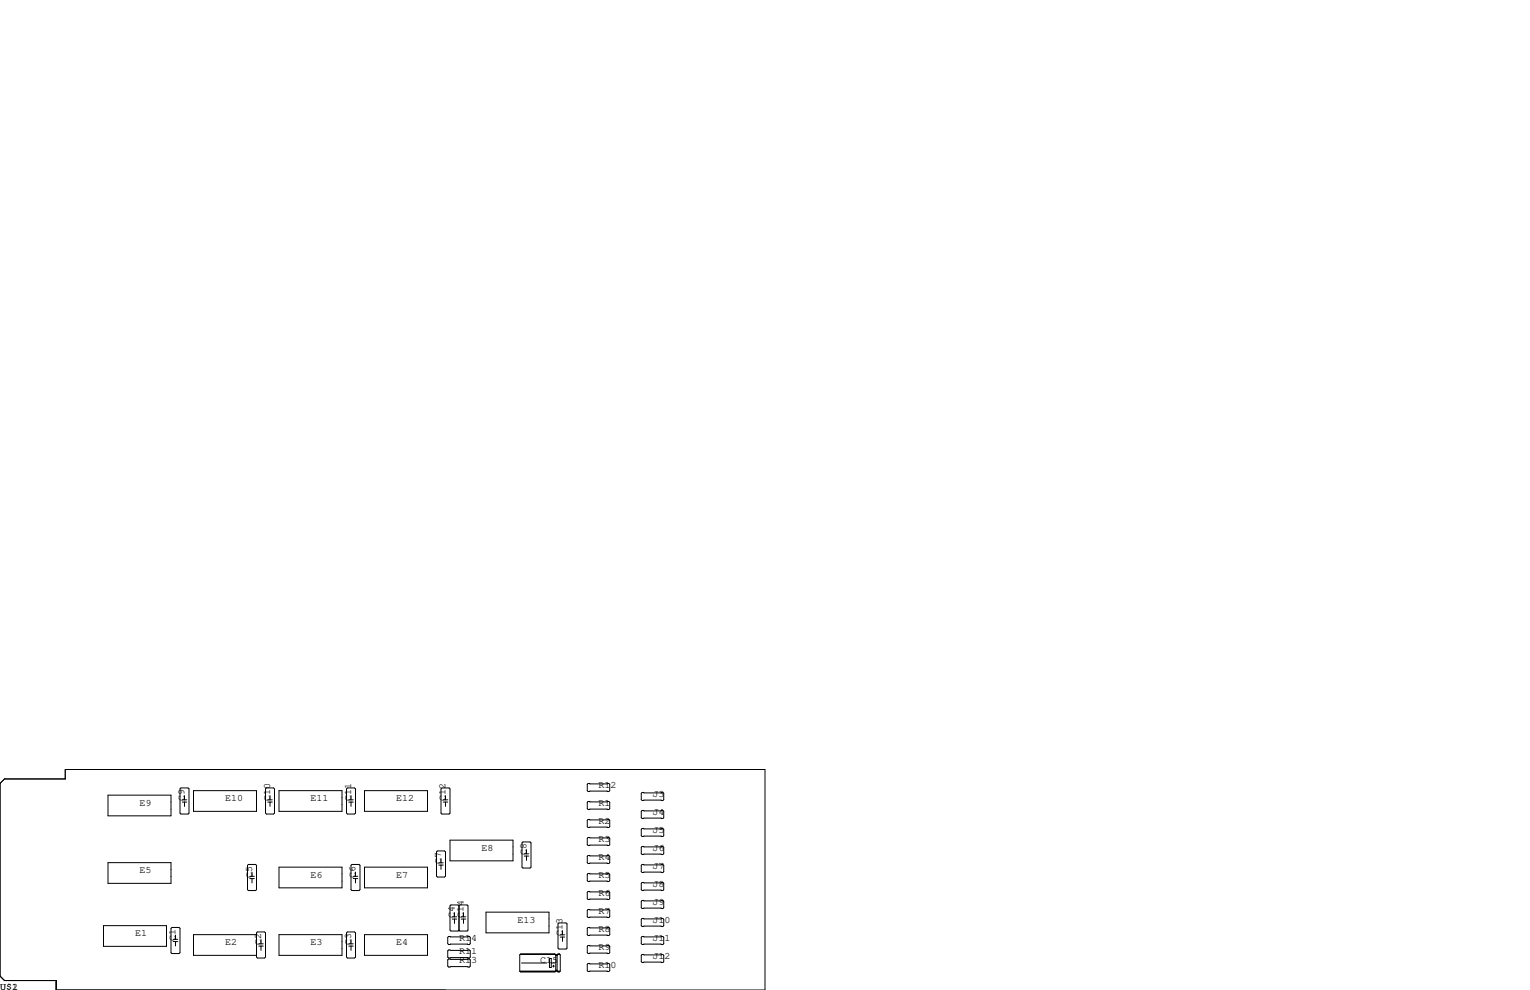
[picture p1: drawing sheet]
<svg xmlns="http://www.w3.org/2000/svg" width="432mm" height="279mm" viewBox="0 0 432 279" stroke-linecap="round" stroke-linejoin="round" font-family="sans-serif">
<g fill="none" stroke="#000" stroke-width=".28">
<path d="M0 221.1l1.3-1.3h17.1v-2.6h197.5v62.2h-200v-2.7h-14.6l-1.3-1.2zM30.5 224.4h17.8v5.9h-17.8zM51.1 222.4h2l.2 .2v6.9l-.2 .2h-2l-.3-.2v-6.9zM51.4 226.4h1.3M51.4 225.7h1.3M52.1 224.5v1.2M52.1 226.4v1.2M54.6 223.1h17.8v5.9h-17.8zM75.2 222.4h2l.3 .2v6.9l-.3 .2h-2l-.3-.2v-6.9zM75.6 226.4h1.2M75.6 225.7h1.2M76.2 224.5v1.2"/>
<path d="M76.2 226.4v1.2M78.7 223.1h17.8v5.9h-17.8zM98 222.4h2.1l.2 .2v6.9l-.2 .2h-2.1l-.2-.2v-6.9zM98.4 226.4h1.3M98.4 225.7h1.3M99.1 224.5v1.2M99.1 226.4v1.2M102.9 223.1h17.8v5.9h-17.8zM124.7 222.4h2l.3 .2v6.9l-.3 .2h-2l-.2-.2v-6.9zM125.1 226.4h1.3M125.1 225.7h1.3M125.7 224.5v1.2"/>
<path d="M125.7 226.4v1.2M127 237.1h17.8v5.9h-17.8zM147.3 237.9l.3-.3h2l.3 .3v6.8l-.3 .3h-2l-.3-.3zM148.6 239.8v1.2M165.7 221.4l.3-.3h5.8l.3 .3v1.7l-.3 .3h-5.8l-.3-.3zM165.7 226.4l.3-.2h5.8l.3 .2v1.8l-.3 .3h-5.8l-.3-.3zM165.7 231.5l.3-.2h5.8l.3 .2v1.8l-.3 .3h-5.8l-.3-.3zM165.7 236.6l.3-.3h5.8l.3 .3v1.8l-.3 .2h-5.8l-.3-.2zM181 223.9l.2-.3h5.9l.2 .3v1.8l-.2 .2h-5.9l-.2-.2zM181 229l.2-.3h5.9l.2 .3v1.8l-.2 .2h-5.9l-.2-.2zM181 234.1l.2-.3h5.9l.2 .3v1.7l-.2 .3h-5.9l-.2-.3zM181 239.1l.2-.2h5.9l.2 .2v1.8l-.2 .3h-5.9l-.2-.3z"/>
<path d="M30.5 243.5h17.8v5.8h-17.8zM70.1 244h2l.3 .2v6.9l-.3 .2h-2l-.2-.2v-6.9zM70.5 248h1.3M70.5 247.3h1.3M71.1 246.1v1.2M71.1 248v1.2M78.7 244.7h17.8v5.9h-17.8zM99.3 244h2l.3 .2v6.9l-.3 .2h-2l-.2-.2v-6.9zM99.7 248h1.3M99.7 247.3h1.3M100.3 246.1v1.2M100.3 248v1.2"/>
<path d="M102.9 244.7h17.8v5.9h-17.8zM123.4 240.2h2.1l.2 .2v6.9l-.2 .2h-2.1l-.2-.2v-6.9zM123.8 244.1h1.3M123.8 243.5h1.3M124.5 242.3v1.2M124.5 244.1v1.3M127.6 259.4h1.3M127.6 258.7h1.3M128.3 257.6v1.1M128.3 259.4v1.2M129.5 255.7l-.2-.3h-2l-.3 .3v6.8l.3 .3h2l.2-.3M129.5 255.7l.3-.3h2l.3 .3v6.8l-.3 .3h-2l-.3-.3"/>
<path d="M129.5 255.7v6.8M130.2 259.4h1.2M130.2 258.7h1.2M130.8 257.6v1.1M130.8 259.4v1.2M137.2 257.4h17.7v5.9h-17.7zM148 241.6h1.2M148 241h1.2M148.6 241.6v1.2M165.7 241.7l.3-.3h5.8l.3 .3v1.8l-.3 .2h-5.8l-.3-.2zM165.7 246.8l.3-.3h5.8l.3 .3v1.7l-.3 .3h-5.8l-.3-.3zM165.7 251.8l.3-.2h5.8l.3 .2v1.8l-.3 .3h-5.8l-.3-.3z"/>
<path d="M165.7 256.9l.3-.2h5.8l.3 .2v1.8l-.3 .3h-5.8l-.3-.3zM181 259.5l.2-.3h5.9l.2 .3v1.7l-.2 .3h-5.9l-.2-.3zM181 249.3l.2-.3h5.9l.2 .3v1.8l-.2 .2h-5.9l-.2-.2zM181 254.4l.2-.3h5.9l.2 .3v1.8l-.2 .2h-5.9l-.2-.2zM181.2 244h5.9l.2 .2v1.8l-.2 .3h-5.9l-.2-.3v-1.8zM29.2 261.2h17.8v5.9h-17.8zM48.3 262l.2-.3h2l.3 .3v6.9l-.3 .2h-2l-.2-.2zM48.9 265.7h1.3M48.9 265.1h1.3M49.5 263.9v1.2M49.5 265.7v1.3M72.4 263.3l.2-.3h2.1l.2 .3v6.8l-.2 .3h-2.1l-.2-.3z"/>
<path d="M72.4 263.8h-17.8v5.8h17.8M73 267h1.3M73 266.4h1.3M73.7 265.2v1.2M73.7 267v1.2M78.7 263.8h17.8v5.8h-17.8zM97.8 263.3l.2-.3h2.1l.2 .3v6.8l-.2 .3h-2.1l-.2-.3zM98.4 267h1.3M98.4 266.4h1.3M99.1 265.2v1.2M99.1 267v1.2M102.9 263.8h17.8v5.8h-17.8z"/>
<path d="M126.4 268.4l.2-.3h5.9l.2 .3v1.7l-.2 .3h-5.9l-.2-.3zM126.4 270.9l.2-.3h5.9l.2 .3v1.8l-.2 .2h-5.9l-.2-.2zM126.4 264.5l.2-.2h5.9l.2 .2v1.8l-.2 .3h-5.9l-.2-.3zM146.7 274.1h11.4M146.8 269.4h9.9M146.9 274.2h9.7M147.2 271.8h7.1M155.1 270.5h.5v2.5h-.5zM155.6 271.8h.9M156 272.7h.5M156.2 272.4v.5M156.6 269.2h-9.7l-.2 .3v4.6"/>
<path d="M156.6 269.2l.2 .3M156.6 269.2l-9.7 .1M156.8 269.5v4.6l-.2 .2h-9.7l-.2-.2M156.8 273.8h.4M156.8 269.5h.4M156.8 269.6h.4M157 273.9h.1M157.2 269.5v4.6l.3 .2h.4l.2-.2M157.4 269.4h.6M157.5 274.2h.4M157.5 260.7l.2-.2h2.1l.2 .2v6.9l-.2 .2h-2.1l-.2-.2zM157.9 269.2l.2 .3v4.6"/>
<path d="M157.9 269.2h-.4l-.3 .3M157.9 269.2l-.4 .1M158.1 264.5h1.3M158.1 263.8h1.3M158.8 262.6v1.2M158.8 264.5v1.2M165.7 267.1l.3-.3h5.8l.3 .3v1.8l-.3 .2h-5.8l-.3-.2zM165.7 262l.3-.3h5.8l.3 .3v1.8l-.3 .2h-5.8l-.3-.2zM165.7 272.2l.3-.3h5.8l.3 .3v1.7l-.3 .3h-5.8l-.3-.3zM181 269.6l.2-.2h5.9l.2 .2v1.8l-.2 .3h-5.9l-.2-.3zM181 264.5l.2-.2h5.9l.2 .2v1.8l-.2 .3h-5.9l-.2-.3z"/>
</g>
<g font-size="2.8">
<text x="39.4" y="227.3">E9</text>
<text x="52.1" y="226.1" transform="rotate(-90 52.1 226.1)">C9</text>
<text x="63.5" y="226.1">E10</text>
<text x="76.2" y="226.1" transform="rotate(-90 76.2 226.1)">C10</text>
<text x="87.6" y="226.1">E11</text>
<text x="99.1" y="226.1" transform="rotate(-90 99.1 226.1)">C11</text>
<text x="111.8" y="226.1">E12</text>
<text x="125.7" y="226.1" transform="rotate(-90 125.7 226.1)">C12</text>
<text x="168.9" y="222.2">R12</text>
<text x="168.9" y="227.3">R1</text>
<text x="184.1" y="224.8">J3</text>
<text x="168.9" y="232.4">R2</text>
<text x="184.1" y="229.9">J4</text>
<text x="168.9" y="237.5">R3</text>
<text x="184.1" y="234.9">J5</text>
<text x="124.5" y="243.8" transform="rotate(-90 124.5 243.8)">C7</text>
<text x="135.9" y="240">E8</text>
<text x="148.6" y="241.3" transform="rotate(-90 148.6 241.3)">C8</text>
<text x="168.9" y="242.6">R4</text>
<text x="184.1" y="240">J6</text>
<text x="184.1" y="245.1">J7</text>
<text x="39.4" y="246.4">E5</text>
<text x="71.1" y="247.6" transform="rotate(-90 71.1 247.6)">C5</text>
<text x="87.6" y="247.6">E6</text>
<text x="100.3" y="247.6" transform="rotate(-90 100.3 247.6)">C6</text>
<text x="111.8" y="247.6">E7</text>
<text x="168.9" y="247.6">R5</text>
<text x="184.1" y="250.2">J8</text>
<text x="168.9" y="257.8">R7</text>
<text x="168.9" y="252.7">R6</text>
<text x="184.1" y="255.3">J9</text>
<text x="128.3" y="259.1" transform="rotate(-90 128.3 259.1)">C4</text>
<text x="130.8" y="259.1" transform="rotate(-90 130.8 259.1)">C14</text>
<text x="146" y="260.3">E13</text>
<text x="168.9" y="262.9">R8</text>
<text x="184.1" y="260.3">J10</text>
<text x="38.1" y="264.2">E1</text>
<text x="49.5" y="265.4" transform="rotate(-90 49.5 265.4)">C1</text>
<text x="63.5" y="266.7">E2</text>
<text x="73.7" y="266.7" transform="rotate(-90 73.7 266.7)">C2</text>
<text x="87.6" y="266.7">E3</text>
<text x="99.1" y="266.7" transform="rotate(-90 99.1 266.7)">C3</text>
<text x="111.8" y="266.7">E4</text>
<text x="129.5" y="265.4">R14</text>
<text x="129.5" y="269.2">R11</text>
<text x="158.7" y="264.2" transform="rotate(-90 158.7 264.2)">C13</text>
<text x="168.9" y="268">R9</text>
<text x="184.1" y="265.4">J11</text>
<text x="129.5" y="271.8">R13</text>
<text x="152.4" y="271.8">C15</text>
<text x="168.9" y="273">R10</text>
<text x="184.1" y="270.5">J12</text>
<text x="0" y="279.4">U$1</text>
<text x="0" y="279.4">U$2</text>
</g>
</svg>
